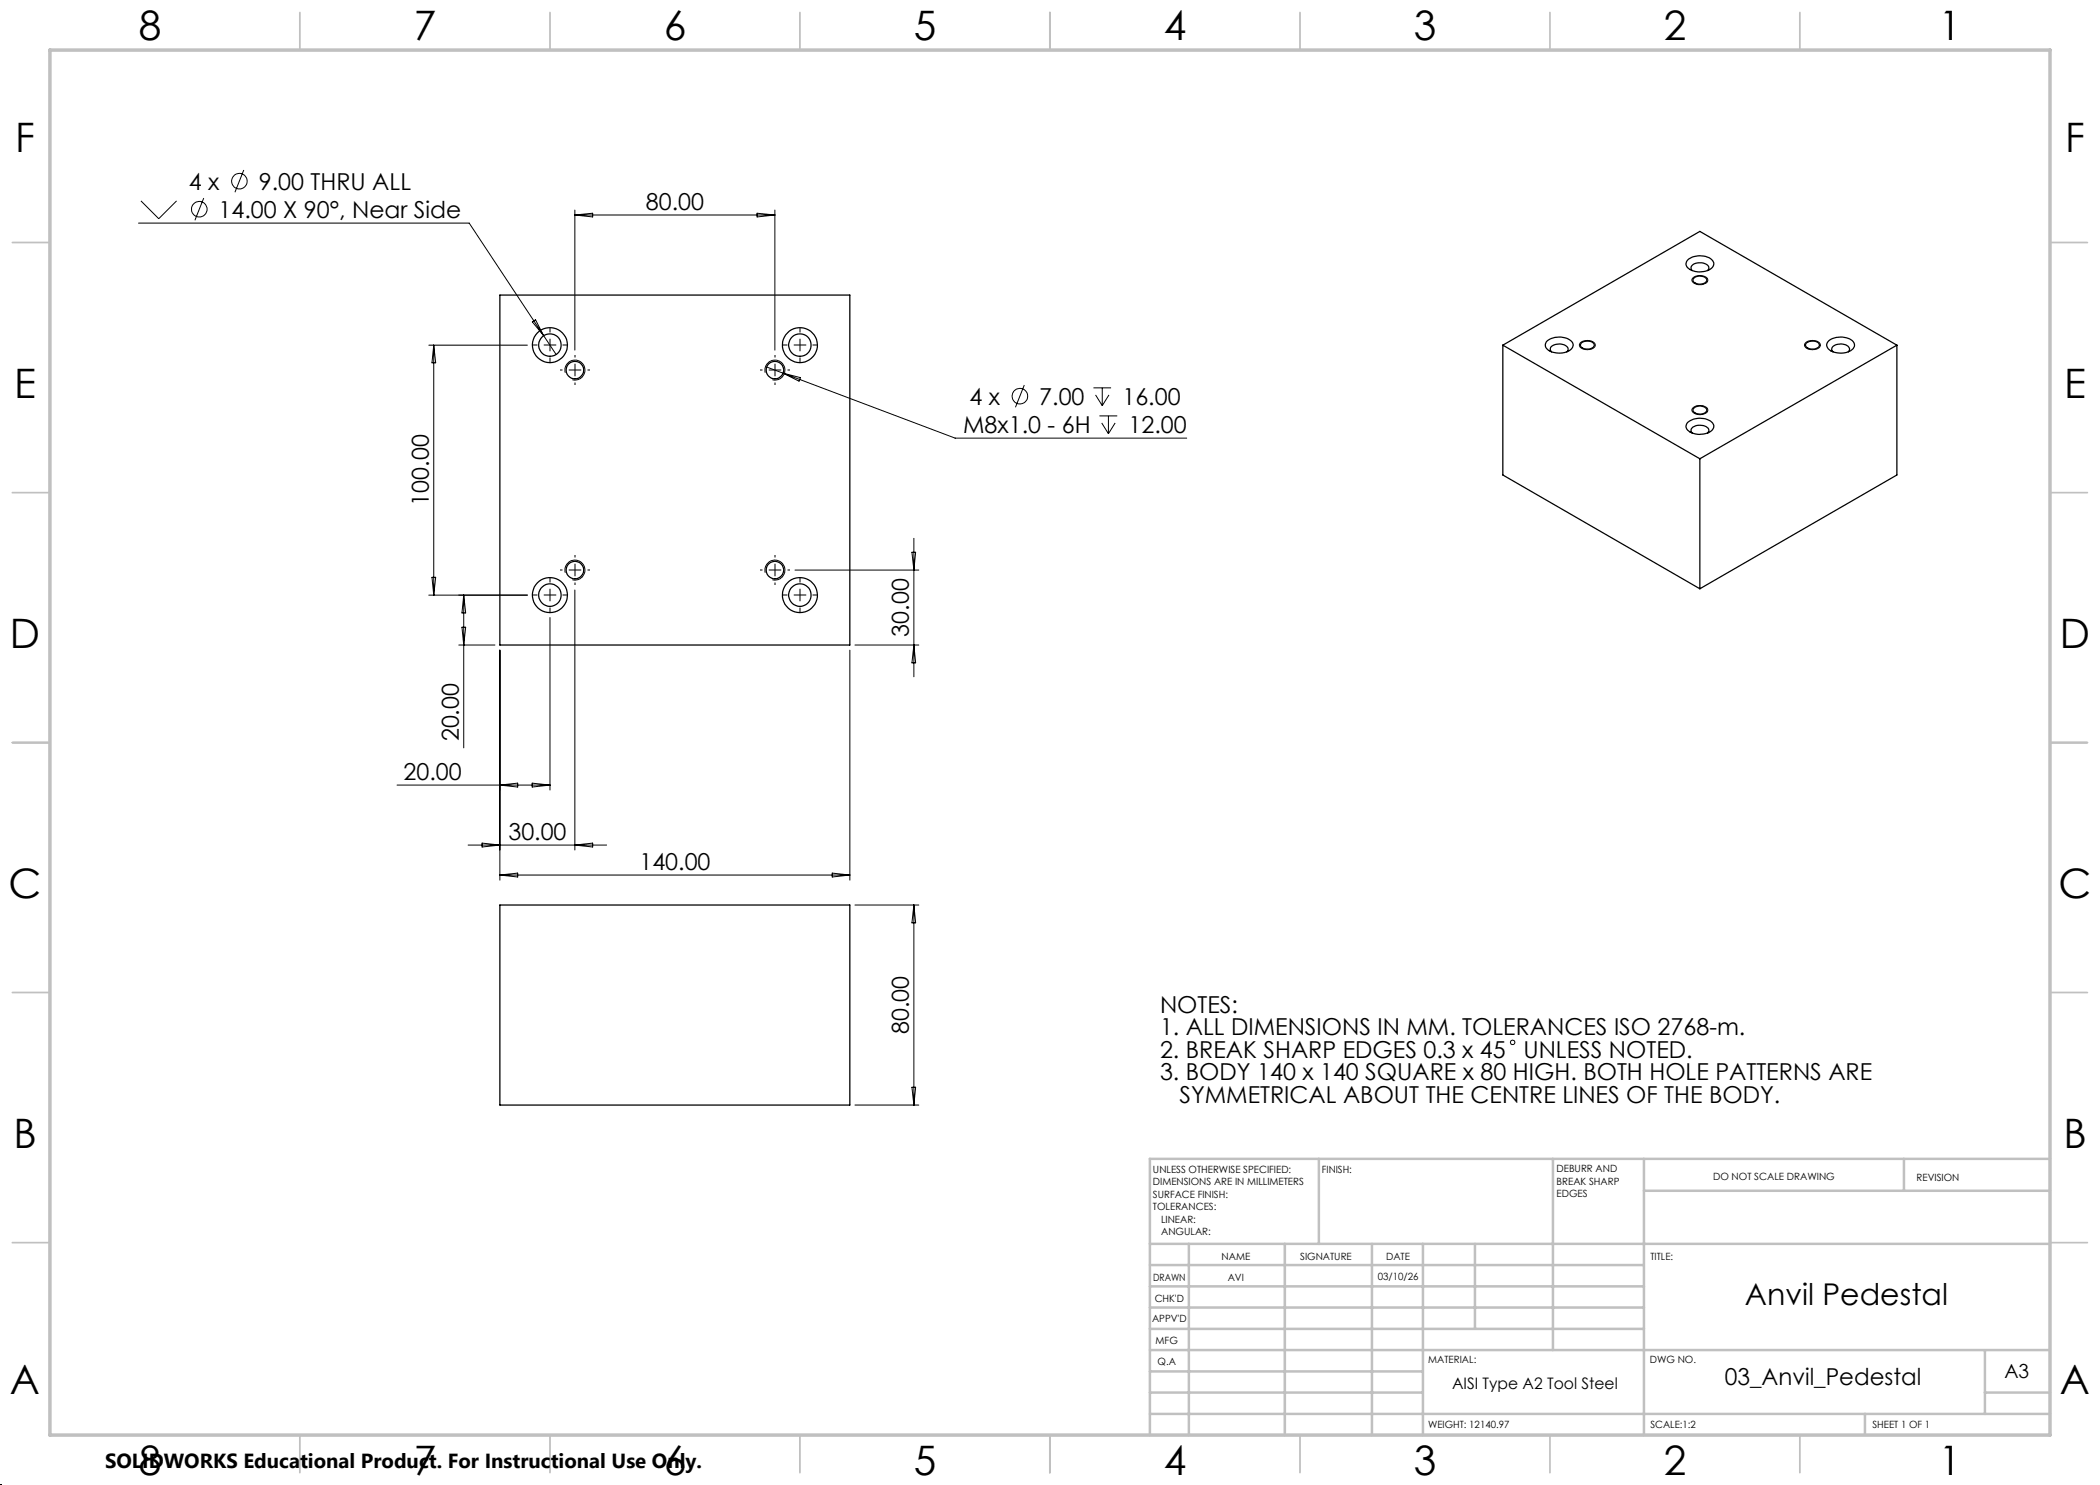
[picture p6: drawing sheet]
<svg xmlns="http://www.w3.org/2000/svg" width="420mm" height="297mm" viewBox="0 0 420 297" stroke-linecap="round" stroke-linejoin="round" font-family="sans-serif">
<g fill="none" stroke="#000" stroke-width=".25">
<path d="M100 59h70v70h-70zM337.6 52a3.9 3.9 0 0 1 4.9 .1 1.35 1.35 0 0 1-1.1 2 3.5 3.5 0 0 1-4.1-1l-.1-.5zM338.5 54.1a.85 .85 0 0 1-.2-.9 .85 .85 0 0 1 .8-.5 2.3 2.3 0 0 1 2.6 .6l.1 .4-.3 .4M338.7 55.7a1.82 1.82 0 0 1 2.6 .2 1.3 1.3 0 0 1-1.8 .9 .72 .72 0 0 1-.8-.3 .72 .72 0 0 1 0-.8zM300.6 69v26l39.4 22.8M300.6 69l39.4 22.8M300.6 69l39.4-22.7 39.4 22.7M309.4 68.2a3.8 3.8 0 0 1 5.1 .4 1.43 1.43 0 0 1-1.3 1.8 3.9 3.9 0 0 1-4-.8l-.1-.7zM310.3 70.4a.85 .85 0 0 1-.2-1 .85 .85 0 0 1 .9-.5 2.11 2.11 0 0 1 2.6 .9l-.2 .6M316.4 68.5a1.86 1.86 0 0 1 2.4 .4 1.34 1.34 0 0 1-1.8 .9 .73 .73 0 0 1-.8-.4 .73 .73 0 0 1 .2-.9zM361.2 68.6a1.8 1.8 0 0 1 2.7 .3 1.14 1.14 0 0 1-1.6 .9 .86 .86 0 0 1-.9-.2 .86 .86 0 0 1-.2-1zM365.7 68.2a3.8 3.8 0 0 1 5.1 .4 1.43 1.43 0 0 1-1.3 1.8 3.8 3.8 0 0 1-4-.8l-.2-.7z"/>
<path d="M366.6 70.4a.87 .87 0 0 1-.2-1 .87 .87 0 0 1 .8-.5 2.14 2.14 0 0 1 2.7 .9l-.2 .6M379.4 69l-39.4 22.8M379.4 69v26l-39.4 22.8M337.6 84.5a3.9 3.9 0 0 1 4.9 .1 1.35 1.35 0 0 1-1.1 2 3.5 3.5 0 0 1-4.1-1l-.1-.5zM338.5 86.6a.75 .75 0 0 1-.3-.8 .75 .75 0 0 1 .6-.5 2.46 2.46 0 0 1 2.9 .5l.1 .4-.3 .4M338.7 81.7a1.68 1.68 0 0 1 2.7 .4 1.7 1.7 0 0 1-2.8 .1zM340 91.8v26M100 181h70v40h-70z"/>
<circle cx="110" cy="69" r="3.5"/>
<circle cx="110" cy="69" r="2.25"/>
<circle cx="115" cy="74" r="1.76"/>
<circle cx="155" cy="74" r="1.76"/>
<circle cx="160" cy="69" r="3.5"/>
<circle cx="160" cy="69" r="2.25"/>
<circle cx="110" cy="119" r="3.5"/>
<circle cx="110" cy="119" r="2.26"/>
<circle cx="115" cy="114" r="1.76"/>
<circle cx="155" cy="114" r="1.76"/>
<circle cx="160" cy="119" r="3.5"/>
<circle cx="160" cy="119" r="2.26"/>
</g>
<g fill="none" stroke="#000" stroke-width=".2">
<path d="M40.7 39.6l-1.7 4.5M48.8 34l-1.8 4.4M27.7 44.6h66.1l14.9 22.5M28.2 40.2l3.5 3.5 3.6-3.5M115 42v28M115 43l3.5-.4v.8zM115 43h40M151.4 42.6l3.6 .4-3.6 .4zM155 42v28M338.6 55.5a2.14 2.14 0 0 1 2.9 .3 1.18 1.18 0 0 1-1.5 1.1 1.22 1.22 0 0 1-1.6-1.1zM85.8 69h19.7M86.7 69v50"/>
<path d="M86.7 69l.4 3.6h-.7zM106.5 64.4l.6-.4 1.6 3.1zM108.7 67.1l2.5 3.8M113.1 74.5a1.99 1.99 0 0 1 1.7-2.5 1.99 1.99 0 0 1 2.2 2.2 1.99 1.99 0 0 1-2.5 1.7M153 74.5a2 2 0 0 1 1.8-2.5 2 2 0 0 1 2.2 2.2 2 2 0 0 1-2.5 1.7M153.4 73.4l37.6 14.2h46.3M156.6 74.6l3.5 .9-.3 .7zM204.9 77l-1.8 4.5M218.7 77.6h3.5M219.1 79l1.4 2.1M220.5 77.6v3.5M221.8 79l-1.3 2.1"/>
<path d="M316 68.6a2.16 2.16 0 0 1 3 .2 1.22 1.22 0 0 1-1.5 1.2 1.22 1.22 0 0 1-1.6-1.2zM361.2 68.4a2.09 2.09 0 0 1 2.8 .4l.1 .1a1.37 1.37 0 0 1-1.8 1 1.03 1.03 0 0 1-1.3-1.2zM219.9 83.2h3.5M220.3 84.6l1.4 2.1M221.7 83.2v3.5M223 84.6l-1.3 2.1M338.6 81.5a2.14 2.14 0 0 1 2.9 .3l.1 .1a1.2 1.2 0 0 1-1.5 1 1.42 1.42 0 0 1-1.7-1zM85.8 119h19.7M86.4 115.5h.7l-.4 3.5zM92.7 119v30.6M92.7 119l.4 3.6h-.7zM113.1 114.5a1.99 1.99 0 0 1 1.7-2.5 1.99 1.99 0 0 1 2.2 2.2 1.99 1.99 0 0 1-2.5 1.8"/>
<path d="M115 118v52M153 114.5a2 2 0 0 1 1.8-2.5 2 2 0 0 1 2.2 2.2 2 2 0 0 1-2.5 1.8M159 114h24.8M182.4 110.5h.7l-.3 3.5zM182.8 107.7v27.7M91.8 129h7.2M92.4 125.4h.7l-.4 3.6zM100 130v46M110 123.5v34.5M170 130v46M171 129h12.8M182.8 129l.3 3.6h-.7z"/>
<path d="M79.4 157h30.6M100 157l3.5-.4v.8zM106.4 156.6l3.6 .4-3.6 .4zM93.6 169h27.7M96.4 168.6l3.6 .4-3.6 .4zM100 175l3.5-.4v.8zM100 175h70M115 169l3.5-.4v.8zM166.4 174.6l3.6 .4-3.6 .4zM171 181h12.8M182.8 181v40M182.8 181l.3 3.6h-.7z"/>
<path d="M182.4 217.4h.7l-.3 3.6zM171 221h12.8"/>
<circle cx="47.9" cy="36.2" r="1.56"/>
<circle cx="39.9" cy="41.8" r="1.56"/>
<circle cx="204" cy="79.2" r="1.56"/>
<circle cx="302.5" cy="208.5" r=".44"/>
</g>
<path d="M0 297h.1" fill="none" stroke="#000" stroke-width=".2" stroke-dasharray="1.3 .6"/>
<g fill="none" stroke="#000" stroke-width=".2" stroke-dasharray="15.2 1.3 1.3 1.3" stroke-linecap="butt">
<path d="M107.5 69h-1M110 69v-1.2M110 69h-1.2M110 69v1.3M110 69h1.3M110 66.5v-1M110 71.5v1M112.5 69h1M112.5 74h-.5M115 74v-1.2M115 74h-1.2M115 74v1.3"/>
<path d="M115 74h1.2M115 71.5v-.5M115 76.5v.5M117.5 74h.5M152.5 74h-.5M155 74v-1.2M155 74h-1.2M155 74v1.3M155 74h1.3M155 71.5v-.5M155 76.5v.5M157.5 69h-1"/>
<path d="M157.5 74h.5M160 69v-1.2M160 69h-1.3M160 69v1.3M160 69h1.2M160 66.5v-1M160 71.5v1M162.5 69h1M107.5 119h-1M110 119v-1.2M110 119h-1.2M110 119v1.3"/>
<path d="M110 119h1.3M110 116.5v-1M112.5 119h1M112.5 114h-.5M115 114v-1.2M115 114h-1.2M115 114v1.3M115 114h1.2M115 111.5v-.5M115 116.5v.5M117.5 114h.5M152.5 114h-.5"/>
<path d="M155 114v-1.2M155 114h-1.2M155 114v1.3M155 114h1.3M155 111.5v-.5M155 116.5v.5M157.5 119h-1M157.5 114h.5M160 119v-1.2M160 119h-1.3M160 119v1.3M160 119h1.2"/>
<path d="M160 116.5v-1M162.5 119h1M110 121.5v1M160 121.5v1"/>
</g>
<g fill="none" stroke="#c0c0c0" stroke-width=".35">
<path d="M60 2.5v7.5M110 2.5v7.5M160 2.5v7.5M210 2.5v7.5M260 2.5v7.5M310 2.5v7.5M360 2.5v7.5M2.5 48.5h7.5M410 48.5h7.5M2.5 98.5h7.5M410 98.5h7.5M2.5 148.5h7.5"/>
<path d="M410 148.5h7.5M2.5 198.5h7.5M410 198.5h7.5M2.5 248.5h7.5M410 248.5h7.5M60 287v7.5M110 287v7.5M160 287v7.5M210 287v7.5M260 287v7.5M310 287v7.5M360 287v7.5"/>
</g>
<g fill="none" stroke="#c0c0c0" stroke-width=".5">
<path d="M263.8 231.8v17M310.6 231.8v38.2M328.8 231.8v55.2M328.8 238.2h81.2M380.8 231.8v6.4M410 231.8h-180v55.2M230 248.8h180M230 257.3h98.8M230 253h98.8M237.8 248.8v38.2M257 248.8v38.2M274.4 248.8v38.2"/>
<path d="M284.6 248.8v38.2M295 248.8v17M230 265.8h98.8M230 261.5h98.8M230 278.5h54.6M230 274.3h54.6M230 270h180M397 278.5h13M397 270v12.8M230 282.8h180M373 282.8v4.2"/>
</g>
<path d="M10 10h400v277h-400z" fill="none" stroke="#c0c0c0" stroke-width=".7"/>
<g font-size="8.1">
<text x="27.7" y="8">8</text>
<text x="82.7" y="8">7</text>
<text x="132.7" y="8">6</text>
<text x="182.7" y="8">5</text>
<text x="232.7" y="8">4</text>
<text x="282.7" y="8">3</text>
<text x="332.7" y="8">2</text>
<text x="387.7" y="8">1</text>
<text x="3" y="30.4">F</text>
<text x="413" y="30.4">F</text>
<text x="2.8" y="79.6">E</text>
<text x="412.8" y="79.6">E</text>
<text x="2" y="129.6">D</text>
<text x="412" y="129.6">D</text>
<text x="1.7" y="179.6">C</text>
<text x="411.7" y="179.6">C</text>
<text x="2.7" y="229.6">B</text>
<text x="412.7" y="229.6">B</text>
<text x="2" y="278.9">A</text>
<text x="412" y="278.9">A</text>
<text x="27.7" y="295">8</text>
<text x="82.7" y="295">7</text>
<text x="132.7" y="295">6</text>
<text x="182.7" y="295">5</text>
<text x="232.7" y="295">4</text>
<text x="282.7" y="295">3</text>
<text x="332.7" y="295">2</text>
<text x="387.7" y="295">1</text>
</g>
<text font-size="6" x="349" y="261">Anvil Pedestal</text>
<g font-size="4.7">
<text x="37.8" y="37.9">4 x</text>
<text x="51.8" y="37.9">9.00 THRU ALL</text>
<text x="129.2" y="42">80.00</text>
<text x="43.7" y="43.5">14.00 X 90°, Near Side</text>
<text x="193.9" y="80.9">4 x</text>
<text x="207.9" y="80.9">7.00</text>
<text x="224.5" y="80.9">16.00</text>
<text x="192.6" y="86.5">M8x1.0 - 6H</text>
<text x="225.7" y="86.5">12.00</text>
<text x="85.8" y="101.1" transform="rotate(-90 85.8 101.1)">100.00</text>
<text x="181.8" y="127.3" transform="rotate(-90 181.8 127.3)">30.00</text>
<text x="91.8" y="148.3" transform="rotate(-90 91.8 148.3)">20.00</text>
<text x="80.7" y="156">20.00</text>
<text x="101.7" y="168">30.00</text>
<text x="127.9" y="174">140.00</text>
<text x="232" y="202.5">NOTES:</text>
<text x="181.8" y="206.8" transform="rotate(-90 181.8 206.8)">80.00</text>
<text x="232" y="207">1. ALL DIMENSIONS IN MM. TOLERANCES ISO 2768-m.</text>
<text x="232" y="211.6">2. BREAK SHARP EDGES 0.3 x 45</text>
<text x="304.7" y="211.6">UNLESS NOTED.</text>
<text x="232" y="216.1">3. BODY 140 x 140 SQUARE x 80 HIGH. BOTH HOLE PATTERNS ARE</text>
<text x="235.9" y="220.6">SYMMETRICAL ABOUT THE CENTRE LINES OF THE BODY.</text>
<text x="345" y="277">03_Anvil_Pedestal</text>
</g>
<text font-size="4.1" x="21" y="293.7">SOLIDWORKS Educational Product. For Instructional Use Only.</text>
<text font-size="3.9" x="400.9" y="275.5">A3</text>
<text font-size="3.2" x="290.4" y="277.9">AISI Type A2 Tool Steel</text>
<g font-size="2">
<text x="230.6" y="234.6">UNLESS OTHERWISE SPECIFIED:</text>
<text x="230.6" y="237.1">DIMENSIONS ARE IN MILLIMETERS</text>
<text x="230.6" y="239.6">SURFACE FINISH:</text>
<text x="264.4" y="234.6">FINISH:</text>
<text x="311.3" y="234.5">DEBURR AND</text>
<text x="311.3" y="237">BREAK SHARP</text>
<text x="311.3" y="239.5">EDGES</text>
<text x="342.6" y="236">DO NOT SCALE DRAWING</text>
<text x="383.3" y="236.2">REVISION</text>
<text x="230.6" y="242.1">TOLERANCES:</text>
<text x="232.2" y="244.6">LINEAR:</text>
<text x="232.2" y="247.1">ANGULAR:</text>
<text x="244.3" y="252">NAME</text>
<text x="260" y="251.9">SIGNATURE</text>
<text x="277.2" y="251.9">DATE</text>
<text x="330.1" y="251.9">TITLE:</text>
<text x="230.6" y="256.1">DRAWN</text>
<text x="245.5" y="256.1">AVI</text>
<text x="275.6" y="255.9">03/10/26</text>
<text x="230.9" y="260.3">CHK'D</text>
<text x="230.4" y="264.4">APPV'D</text>
<text x="231.1" y="268.8">MFG</text>
<text x="231.5" y="273">Q.A</text>
<text x="285.6" y="272.5">MATERIAL:</text>
<text x="330" y="272.5">DWG NO.</text>
<text x="285.6" y="285.5">WEIGHT: 12140.97</text>
<text x="330.1" y="285.6">SCALE:1:2</text>
<text x="374.5" y="285.6">SHEET 1 OF 1</text>
</g>
</svg>
